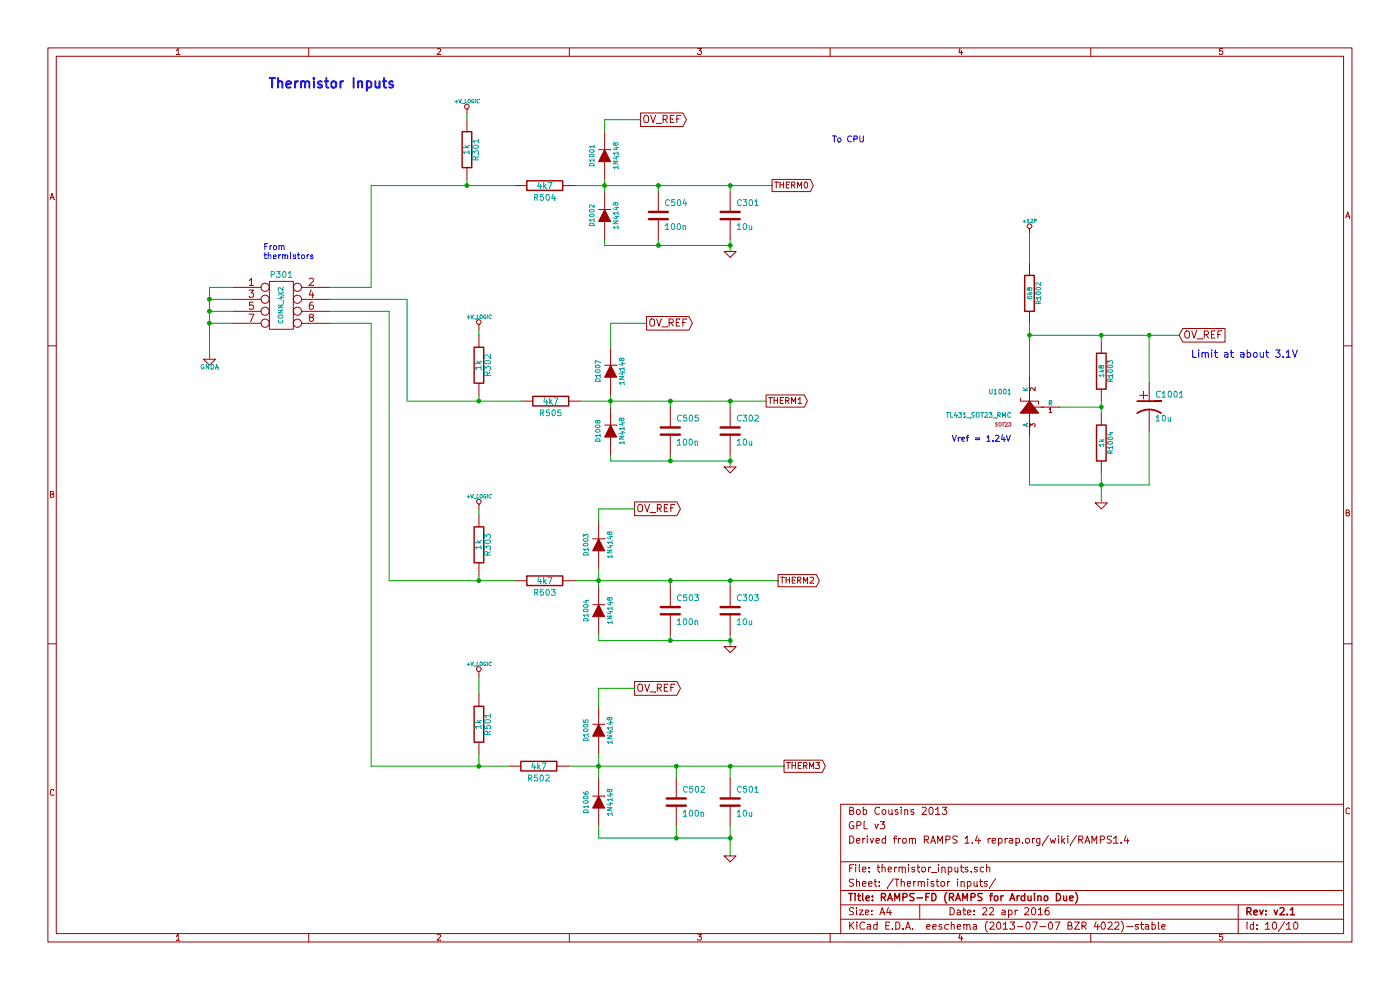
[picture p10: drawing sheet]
EESchema Schematic File Version 2
LIBS:power
LIBS:device
LIBS:transistors
LIBS:conn
LIBS:linear
LIBS:regul
LIBS:74xx
LIBS:cmos4000
LIBS:adc-dac
LIBS:memory
LIBS:xilinx
LIBS:special
LIBS:microcontrollers
LIBS:dsp
LIBS:microchip
LIBS:analog_switches
LIBS:motorola
LIBS:texas
LIBS:intel
LIBS:audio
LIBS:interface
LIBS:digital-audio
LIBS:philips
LIBS:display
LIBS:cypress
LIBS:siliconi
LIBS:opto
LIBS:atmel
LIBS:contrib
LIBS:valves
LIBS:RMC
LIBS:arduino_shieldsNCL
LIBS:opendous
LIBS:RAMPS-FD-cache
EELAYER 27 0
EELAYER END
$Descr A4 11693 8268
encoding utf-8
Sheet 10 10
Title "RAMPS-FD (RAMPS for Arduino Due)"
Date "22 apr 2016"
Rev "v2.1"
Comp ""
Comment1 "Derived from RAMPS 1.4 reprap.org/wiki/RAMPS1.4"
Comment2 "GPL v3"
Comment3 "Bob Cousins 2013"
Comment4 ""
$EndDescr
Wire Wire Line
	2750 2600 3250 2600
Wire Wire Line
	3250 2600 3250 4850
Wire Wire Line
	3250 4850 4300 4850
Wire Wire Line
	3100 1550 4300 1550
Wire Wire Line
	3100 1550 3100 2400
Wire Wire Line
	3100 2400 2750 2400
Connection ~ 5600 3350
Connection ~ 6100 2050
Wire Wire Line
	5500 2000 5500 2050
Wire Wire Line
	5050 2050 6100 2050
Wire Wire Line
	4800 1550 6450 1550
Wire Wire Line
	5600 4850 5600 4900
Wire Wire Line
	3100 6400 4250 6400
Wire Wire Line
	3100 2700 3100 6400
Wire Wire Line
	5650 6400 5650 6500
Wire Wire Line
	5650 6900 5650 7000
Connection ~ 6100 7000
Wire Wire Line
	6100 6900 6100 7150
Connection ~ 6100 6400
Wire Wire Line
	4750 6400 6550 6400
Wire Wire Line
	6100 6400 6100 6500
Wire Wire Line
	4000 5650 4000 5800
Connection ~ 1750 2600
Wire Wire Line
	1950 2500 1750 2500
Wire Wire Line
	1750 2700 1950 2700
Wire Wire Line
	3900 950  3900 1000
Wire Wire Line
	6100 2000 6100 2100
Wire Wire Line
	6100 3800 6100 3900
Connection ~ 6100 3350
Wire Wire Line
	4000 2750 4000 2800
Wire Wire Line
	4000 4250 4000 4300
Wire Wire Line
	4800 4850 6500 4850
Wire Wire Line
	6100 4850 6100 4900
Connection ~ 6100 4850
Wire Wire Line
	6100 5300 6100 5400
Wire Wire Line
	1750 2600 1950 2600
Connection ~ 1750 2700
Wire Wire Line
	1950 2400 1750 2400
Wire Wire Line
	1750 2400 1750 3000
Connection ~ 1750 2500
Wire Wire Line
	3100 2700 2750 2700
Connection ~ 5650 6400
Wire Wire Line
	5000 7000 6100 7000
Wire Wire Line
	5000 5350 6100 5350
Wire Wire Line
	5600 5350 5600 5300
Connection ~ 6100 5350
Connection ~ 5600 4850
Wire Wire Line
	5500 1600 5500 1550
Connection ~ 5500 1550
Wire Wire Line
	5600 3350 5600 3400
Wire Wire Line
	5600 3800 5600 3850
Wire Wire Line
	5100 3850 6100 3850
Connection ~ 6100 3850
Wire Wire Line
	2750 2500 3400 2500
Wire Wire Line
	3400 2500 3400 3350
Wire Wire Line
	3400 3350 4350 3350
$Comp
L R R504
U 1 1
P 4550 1550
F 0 "R504" V 4450 1550 50  0000 C CNN
F 1 "4k7" V 4550 1550 50  0000 C CNN
F 2 "" H 4550 1550 60  0001 C CNN
F 3 "" H 4550 1550 60  0001 C CNN
	1    4550 1550
	0    -1   -1   0   
$EndComp
$Comp
L C C504
U 1 1
P 5500 1800
F 0 "C504" H 5550 1900 50  0000 L CNN
F 1 "100n" H 5550 1700 50  0000 L CNN
F 2 "" H 5500 1800 60  0001 C CNN
F 3 "" H 5500 1800 60  0001 C CNN
	1    5500 1800
	1    0    0    -1  
$EndComp
$Comp
L R R505
U 1 1
P 4600 3350
F 0 "R505" V 4500 3350 50  0000 C CNN
F 1 "4k7" V 4600 3350 50  0000 C CNN
F 2 "" H 4600 3350 60  0001 C CNN
F 3 "" H 4600 3350 60  0001 C CNN
	1    4600 3350
	0    -1   -1   0   
$EndComp
$Comp
L C C505
U 1 1
P 5600 3600
F 0 "C505" H 5650 3700 50  0000 L CNN
F 1 "100n" H 5650 3500 50  0000 L CNN
F 2 "" H 5600 3600 60  0001 C CNN
F 3 "" H 5600 3600 60  0001 C CNN
	1    5600 3600
	1    0    0    -1  
$EndComp
$Comp
L C C503
U 1 1
P 5600 5100
F 0 "C503" H 5650 5200 50  0000 L CNN
F 1 "100n" H 5650 5000 50  0000 L CNN
F 2 "" H 5600 5100 60  0001 C CNN
F 3 "" H 5600 5100 60  0001 C CNN
	1    5600 5100
	1    0    0    -1  
$EndComp
$Comp
L R R503
U 1 1
P 4550 4850
F 0 "R503" V 4450 4850 50  0000 C CNN
F 1 "4k7" V 4550 4850 50  0000 C CNN
F 2 "" H 4550 4850 60  0001 C CNN
F 3 "" H 4550 4850 60  0001 C CNN
	1    4550 4850
	0    -1   -1   0   
$EndComp
Text Notes 6950 1200 0    50   ~ 0
To CPU
Text Notes 2200 2100 0    50   ~ 0
From \nthermistors
$Comp
L R R502
U 1 1
P 4500 6400
F 0 "R502" V 4400 6400 50  0000 C CNN
F 1 "4k7" V 4500 6400 50  0000 C CNN
F 2 "" H 4500 6400 60  0001 C CNN
F 3 "" H 4500 6400 60  0001 C CNN
	1    4500 6400
	0    -1   -1   0   
$EndComp
$Comp
L C C502
U 1 1
P 5650 6700
F 0 "C502" H 5700 6800 50  0000 L CNN
F 1 "100n" H 5700 6600 50  0000 L CNN
F 2 "" H 5650 6700 60  0001 C CNN
F 3 "" H 5650 6700 60  0001 C CNN
	1    5650 6700
	1    0    0    -1  
$EndComp
$Comp
L R R501
U 1 1
P 4000 6050
F 0 "R501" V 4080 6050 50  0000 C CNN
F 1 "1k" V 4000 6050 50  0000 C CNN
F 2 "" H 4000 6050 60  0001 C CNN
F 3 "" H 4000 6050 60  0001 C CNN
	1    4000 6050
	1    0    0    -1  
$EndComp
$Comp
L C C501
U 1 1
P 6100 6700
F 0 "C501" H 6150 6800 50  0000 L CNN
F 1 "10u" H 6150 6600 50  0000 L CNN
F 2 "" H 6100 6700 60  0001 C CNN
F 3 "" H 6100 6700 60  0001 C CNN
	1    6100 6700
	1    0    0    -1  
$EndComp
Text GLabel 6550 6400 2    50   Output ~ 0
THERM3
$Comp
L GND #PWR0114
U 1 1
P 6100 7150
F 0 "#PWR0114" H 6100 7150 30  0001 C CNN
F 1 "GND" H 6100 7080 30  0001 C CNN
F 2 "" H 6100 7150 60  0001 C CNN
F 3 "" H 6100 7150 60  0001 C CNN
	1    6100 7150
	1    0    0    -1  
$EndComp
$Comp
L CONN_4X2 P301
U 1 1
P 2350 2550
F 0 "P301" H 2350 2800 50  0000 C CNN
F 1 "CONN_4X2" V 2350 2550 40  0000 C CNN
F 2 "" H 2350 2550 60  0001 C CNN
F 3 "" H 2350 2550 60  0001 C CNN
	1    2350 2550
	1    0    0    -1  
$EndComp
Text Notes 3300 750  2    80   ~ 16
Thermistor Inputs
$Comp
L GND #PWR0115
U 1 1
P 6100 5400
F 0 "#PWR0115" H 6100 5400 30  0001 C CNN
F 1 "GND" H 6100 5330 30  0001 C CNN
F 2 "" H 6100 5400 60  0001 C CNN
F 3 "" H 6100 5400 60  0001 C CNN
	1    6100 5400
	1    0    0    -1  
$EndComp
Text GLabel 6500 4850 2    50   Output ~ 0
THERM2
$Comp
L C C303
U 1 1
P 6100 5100
F 0 "C303" H 6150 5200 50  0000 L CNN
F 1 "10u" H 6150 5000 50  0000 L CNN
F 2 "" H 6100 5100 60  0001 C CNN
F 3 "" H 6100 5100 60  0001 C CNN
	1    6100 5100
	1    0    0    -1  
$EndComp
$Comp
L R R303
U 1 1
P 4000 4550
F 0 "R303" V 4080 4550 50  0000 C CNN
F 1 "1k" V 4000 4550 50  0000 C CNN
F 2 "" H 4000 4550 60  0001 C CNN
F 3 "" H 4000 4550 60  0001 C CNN
	1    4000 4550
	1    0    0    -1  
$EndComp
$Comp
L R R302
U 1 1
P 4000 3050
F 0 "R302" V 4080 3050 50  0000 C CNN
F 1 "1k" V 4000 3050 50  0000 C CNN
F 2 "" H 4000 3050 60  0001 C CNN
F 3 "" H 4000 3050 60  0001 C CNN
	1    4000 3050
	1    0    0    -1  
$EndComp
$Comp
L C C302
U 1 1
P 6100 3600
F 0 "C302" H 6150 3700 50  0000 L CNN
F 1 "10u" H 6150 3500 50  0000 L CNN
F 2 "" H 6100 3600 60  0001 C CNN
F 3 "" H 6100 3600 60  0001 C CNN
	1    6100 3600
	1    0    0    -1  
$EndComp
Text GLabel 6400 3350 2    50   Output ~ 0
THERM1
$Comp
L GND #PWR0116
U 1 1
P 6100 3900
F 0 "#PWR0116" H 6100 3900 30  0001 C CNN
F 1 "GND" H 6100 3830 30  0001 C CNN
F 2 "" H 6100 3900 60  0001 C CNN
F 3 "" H 6100 3900 60  0001 C CNN
	1    6100 3900
	1    0    0    -1  
$EndComp
$Comp
L GND #PWR0117
U 1 1
P 6100 2100
F 0 "#PWR0117" H 6100 2100 30  0001 C CNN
F 1 "GND" H 6100 2030 30  0001 C CNN
F 2 "" H 6100 2100 60  0001 C CNN
F 3 "" H 6100 2100 60  0001 C CNN
	1    6100 2100
	1    0    0    -1  
$EndComp
Text GLabel 6450 1550 2    50   Output ~ 0
THERM0
$Comp
L C C301
U 1 1
P 6100 1800
F 0 "C301" H 6150 1900 50  0000 L CNN
F 1 "10u" H 6150 1700 50  0000 L CNN
F 2 "" H 6100 1800 60  0001 C CNN
F 3 "" H 6100 1800 60  0001 C CNN
	1    6100 1800
	1    0    0    -1  
$EndComp
$Comp
L R R301
U 1 1
P 3900 1250
F 0 "R301" V 3980 1250 50  0000 C CNN
F 1 "1k" V 3900 1250 50  0000 C CNN
F 2 "" H 3900 1250 60  0001 C CNN
F 3 "" H 3900 1250 60  0001 C CNN
	1    3900 1250
	1    0    0    -1  
$EndComp
$Comp
L +12P #PWR0118
U 1 1
P 8600 1950
F 0 "#PWR0118" H 8600 1920 30  0001 C CNN
F 1 "+12P" H 8600 2050 30  0000 C CNN
F 2 "" H 8600 1950 60  0000 C CNN
F 3 "" H 8600 1950 60  0000 C CNN
	1    8600 1950
	1    0    0    -1  
$EndComp
Wire Wire Line
	8600 1950 8600 2200
$Comp
L DIODE D1002
U 1 1
P 5050 1800
F 0 "D1002" H 5050 1900 40  0000 C CNN
F 1 "1N4148" H 5050 1700 40  0000 C CNN
F 2 "~" H 5050 1800 60  0000 C CNN
F 3 "~" H 5050 1800 60  0000 C CNN
	1    5050 1800
	0    -1   -1   0   
$EndComp
Wire Wire Line
	5050 2050 5050 2000
Connection ~ 5500 2050
$Comp
L DIODE D1001
U 1 1
P 5050 1300
F 0 "D1001" H 5050 1400 40  0000 C CNN
F 1 "1N4148" H 5050 1200 40  0000 C CNN
F 2 "~" H 5050 1300 60  0000 C CNN
F 3 "~" H 5050 1300 60  0000 C CNN
	1    5050 1300
	0    -1   -1   0   
$EndComp
Wire Wire Line
	5050 1500 5050 1600
Connection ~ 5050 1550
Wire Wire Line
	6100 1600 6100 1550
Connection ~ 6100 1550
Text GLabel 5350 1000 2    60   Output ~ 0
OV_REF
Wire Wire Line
	5350 1000 5050 1000
Wire Wire Line
	5050 1000 5050 1100
Wire Wire Line
	3900 1500 3900 1550
Connection ~ 3900 1550
$Comp
L R R1002
U 1 1
P 8600 2450
F 0 "R1002" V 8680 2450 40  0000 C CNN
F 1 "6k8" V 8607 2451 40  0000 C CNN
F 2 "~" V 8530 2450 30  0000 C CNN
F 3 "~" H 8600 2450 30  0000 C CNN
	1    8600 2450
	1    0    0    -1  
$EndComp
$Comp
L R R1004
U 1 1
P 9200 3700
F 0 "R1004" V 9280 3700 40  0000 C CNN
F 1 "1k" V 9207 3701 40  0000 C CNN
F 2 "~" V 9130 3700 30  0000 C CNN
F 3 "~" H 9200 3700 30  0000 C CNN
	1    9200 3700
	1    0    0    -1  
$EndComp
Wire Wire Line
	8600 2800 9850 2800
Wire Wire Line
	8600 2700 8600 3150
Connection ~ 8600 2800
$Comp
L GND #PWR0119
U 1 1
P 9200 4200
F 0 "#PWR0119" H 9200 4200 30  0001 C CNN
F 1 "GND" H 9200 4130 30  0001 C CNN
F 2 "" H 9200 4200 60  0001 C CNN
F 3 "" H 9200 4200 60  0001 C CNN
	1    9200 4200
	1    0    0    -1  
$EndComp
Wire Wire Line
	9200 3950 9200 4200
Wire Wire Line
	8600 3650 8600 4050
Wire Wire Line
	8600 4050 9600 4050
Connection ~ 9200 4050
$Comp
L R R1003
U 1 1
P 9200 3100
F 0 "R1003" V 9280 3100 40  0000 C CNN
F 1 "1k8" V 9207 3101 40  0000 C CNN
F 2 "~" V 9130 3100 30  0000 C CNN
F 3 "~" H 9200 3100 30  0000 C CNN
	1    9200 3100
	1    0    0    -1  
$EndComp
Wire Wire Line
	8850 3400 9200 3400
Wire Wire Line
	9200 3350 9200 3450
Connection ~ 9200 3400
Wire Wire Line
	9200 2800 9200 2850
Connection ~ 9200 2800
$Comp
L CP1 C1001
U 1 1
P 9600 3400
F 0 "C1001" H 9650 3500 50  0000 L CNN
F 1 "10u" H 9650 3300 50  0000 L CNN
F 2 "~" H 9600 3400 60  0000 C CNN
F 3 "~" H 9600 3400 60  0000 C CNN
	1    9600 3400
	1    0    0    -1  
$EndComp
Wire Wire Line
	9600 3200 9600 2800
Connection ~ 9600 2800
Wire Wire Line
	9600 4050 9600 3600
Text Notes 9950 3000 0    60   ~ 0
Limit at about 3.1V
Text Notes 7950 3700 0    50   ~ 0
Vref = 1.24V
Text GLabel 9850 2800 2    60   Input ~ 0
OV_REF
$Comp
L DIODE D1007
U 1 1
P 5100 3100
F 0 "D1007" H 5100 3200 40  0000 C CNN
F 1 "1N4148" H 5100 3000 40  0000 C CNN
F 2 "~" H 5100 3100 60  0000 C CNN
F 3 "~" H 5100 3100 60  0000 C CNN
	1    5100 3100
	0    -1   -1   0   
$EndComp
Text GLabel 5400 2700 2    60   Output ~ 0
OV_REF
Wire Wire Line
	5400 2700 5100 2700
Wire Wire Line
	5100 2700 5100 2900
$Comp
L DIODE D1008
U 1 1
P 5100 3600
F 0 "D1008" H 5100 3700 40  0000 C CNN
F 1 "1N4148" H 5100 3500 40  0000 C CNN
F 2 "~" H 5100 3600 60  0000 C CNN
F 3 "~" H 5100 3600 60  0000 C CNN
	1    5100 3600
	0    -1   -1   0   
$EndComp
$Comp
L DIODE D1004
U 1 1
P 5000 5100
F 0 "D1004" H 5000 5200 40  0000 C CNN
F 1 "1N4148" H 5000 5000 40  0000 C CNN
F 2 "~" H 5000 5100 60  0000 C CNN
F 3 "~" H 5000 5100 60  0000 C CNN
	1    5000 5100
	0    -1   -1   0   
$EndComp
$Comp
L DIODE D1003
U 1 1
P 5000 4550
F 0 "D1003" H 5000 4650 40  0000 C CNN
F 1 "1N4148" H 5000 4450 40  0000 C CNN
F 2 "~" H 5000 4550 60  0000 C CNN
F 3 "~" H 5000 4550 60  0000 C CNN
	1    5000 4550
	0    -1   -1   0   
$EndComp
Text GLabel 5300 4250 2    60   Output ~ 0
OV_REF
Wire Wire Line
	5300 4250 5000 4250
Wire Wire Line
	5000 4250 5000 4350
$Comp
L DIODE D1005
U 1 1
P 5000 6100
F 0 "D1005" H 5000 6200 40  0000 C CNN
F 1 "1N4148" H 5000 6000 40  0000 C CNN
F 2 "~" H 5000 6100 60  0000 C CNN
F 3 "~" H 5000 6100 60  0000 C CNN
	1    5000 6100
	0    -1   -1   0   
$EndComp
Text GLabel 5300 5750 2    60   Output ~ 0
OV_REF
Wire Wire Line
	5300 5750 5000 5750
Wire Wire Line
	5000 5750 5000 5900
$Comp
L DIODE D1006
U 1 1
P 5000 6700
F 0 "D1006" H 5000 6800 40  0000 C CNN
F 1 "1N4148" H 5000 6600 40  0000 C CNN
F 2 "~" H 5000 6700 60  0000 C CNN
F 3 "~" H 5000 6700 60  0000 C CNN
	1    5000 6700
	0    -1   -1   0   
$EndComp
Wire Wire Line
	5100 3850 5100 3800
Connection ~ 5600 3850
Wire Wire Line
	5100 3300 5100 3400
Connection ~ 5100 3350
Wire Wire Line
	6100 3350 6100 3400
Wire Wire Line
	4000 3300 4000 3350
Connection ~ 4000 3350
Wire Wire Line
	4000 4800 4000 4850
Connection ~ 4000 4850
Wire Wire Line
	5000 4750 5000 4900
Connection ~ 5000 4850
Wire Wire Line
	5000 5350 5000 5300
Connection ~ 5600 5350
Wire Wire Line
	4000 6300 4000 6400
Connection ~ 4000 6400
Wire Wire Line
	5000 6300 5000 6500
Connection ~ 5000 6400
Wire Wire Line
	5000 7000 5000 6900
Connection ~ 5650 7000
$Comp
L TL431_SOT23_RMC U1001
U 1 1
P 8600 3400
F 0 "U1001" H 8750 3500 40  0000 L BNN
F 1 "TL431_SOT23_RMC" H 8750 3350 40  0000 L TNN
F 2 "SOT23" H 8750 3250 30  0000 L CNN
F 3 "~" H 8600 3400 60  0000 C CNN
	1    8600 3400
	-1   0    0    -1  
$EndComp
$Comp
L GNDA #PWR0120
U 1 1
P 1750 3000
F 0 "#PWR0120" H 1750 3000 40  0001 C CNN
F 1 "GNDA" H 1750 2930 40  0000 C CNN
F 2 "" H 1750 3000 60  0000 C CNN
F 3 "" H 1750 3000 60  0000 C CNN
	1    1750 3000
	1    0    0    -1  
$EndComp
Wire Wire Line
	4850 3350 6400 3350
$Comp
L +V_LOGIC #PWR0121
U 1 1
P 3900 950
F 0 "#PWR0121" H 3900 920 30  0001 C CNN
F 1 "+V_LOGIC" H 3900 1050 30  0000 C CNN
F 2 "" H 3900 950 60  0001 C CNN
F 3 "" H 3900 950 60  0001 C CNN
	1    3900 950 
	1    0    0    -1  
$EndComp
$Comp
L +V_LOGIC #PWR0122
U 1 1
P 4000 2750
F 0 "#PWR0122" H 4000 2720 30  0001 C CNN
F 1 "+V_LOGIC" H 4000 2850 30  0000 C CNN
F 2 "" H 4000 2750 60  0001 C CNN
F 3 "" H 4000 2750 60  0001 C CNN
	1    4000 2750
	1    0    0    -1  
$EndComp
$Comp
L +V_LOGIC #PWR0123
U 1 1
P 4000 4250
F 0 "#PWR0123" H 4000 4220 30  0001 C CNN
F 1 "+V_LOGIC" H 4000 4350 30  0000 C CNN
F 2 "" H 4000 4250 60  0001 C CNN
F 3 "" H 4000 4250 60  0001 C CNN
	1    4000 4250
	1    0    0    -1  
$EndComp
$Comp
L +V_LOGIC #PWR0124
U 1 1
P 4000 5650
F 0 "#PWR0124" H 4000 5620 30  0001 C CNN
F 1 "+V_LOGIC" H 4000 5750 30  0000 C CNN
F 2 "" H 4000 5650 60  0001 C CNN
F 3 "" H 4000 5650 60  0001 C CNN
	1    4000 5650
	1    0    0    -1  
$EndComp
$EndSCHEMATC
